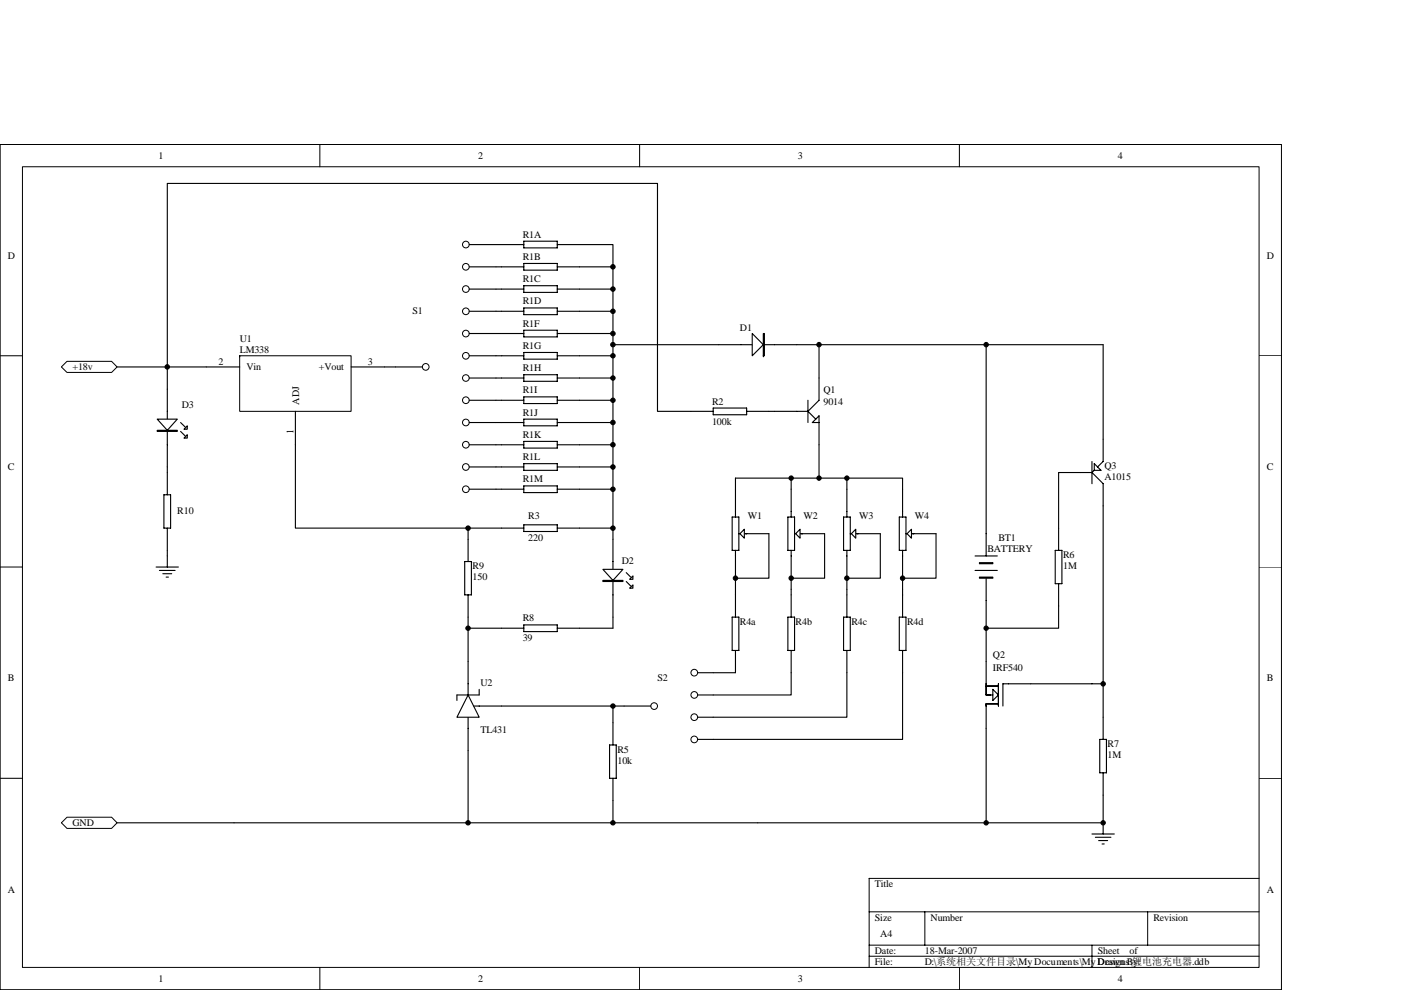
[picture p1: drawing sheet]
<svg xmlns="http://www.w3.org/2000/svg" width="297mm" height="210mm" viewBox="0 0 297 210" stroke-linecap="round" stroke-linejoin="round" font-family="sans-serif">
<g fill="none" stroke="#000" stroke-width=".21">
<path d="M0 30.6h271.7v179.3h-271.7zM4.8 35.4h262.2v169.8h-262.2zM67.8 30.6v4.8M135.6 30.6v4.8M203.4 30.6v4.8M0 75.5h4.8M267 75.5h4.7M0 120.3h4.8M267 120.3h4.7M0 165.1h4.8M267 165.1h4.7M184.3 193.4h82.7"/>
<path d="M196.1 193.4v7.1M243.3 193.4v7.1M267 186.3h-82.7v18.9M67.8 205.2v4.7M135.6 205.2v4.7M184.3 200.5h82.7M184.3 202.8h82.7M203.4 205.2v4.7M231.5 200.5v4.7"/>
</g>
<g fill="none" stroke="#000" stroke-width=".24">
<path d="M231.5 97.9v4.7M232 98.3l1.4 1.5h-1.4zM232 99.8l-.5 .4M233.9 93.2v4.7l-1.2 1.1M130 114.4v16.5M224.4 100.2h7.1M231.5 100.2l2.4 2.4v4.7M132.8 123.3l.9 1M132.8 121.5l.9 .9M209.1 140.3v7.1h1.4M209.1 145.5h2.6M210.5 146.2l1.2 1.2-1.2 1.2z"/>
<path d="M211.7 149.3h-2.6v5.2M211.7 145v4.8M218.5 145h-5.9v4.8"/>
</g>
<g fill="#fff" stroke="#000" stroke-width=".24">
<path d="M127.8 120.8h4.3l-2.1 2.3z"/>
<path d="M134.2 124.1v.7h-.7z"/>
<path d="M134.2 122.2v.7h-.7z"/>
<path d="M127.8 123.1h4.3v.2h-4.3z" fill-rule="evenodd"/>
</g>
<path d="M152.4 73.1h16.5" fill="none" stroke="#000" stroke-width=".24"/>
<g fill="#fff" stroke="#000" stroke-width=".24">
<path d="M159.5 70.7l2.3 2.4-2.3 2.4z"/>
<path d="M161.8 70.7v4.8h.3v-4.8z" fill-rule="evenodd"/>
</g>
<path d="M50.8 75.5h23.6v11.7h-23.6z" fill-rule="evenodd" fill="#fff" stroke="#000" stroke-width=".21"/>
<path d="M43.7 77.8h7.1M74.4 77.8h7.1M62.6 87.2v7.1M96.9 147.4h4.7M99.2 140.3v7.1M99.2 152.1v7.1" fill="none" stroke="#000" stroke-width=".24"/>
<path d="M99.2 147.4l2.4 4.7h-4.7z" fill="#fff" stroke="#000" stroke-width=".24"/>
<g fill="none" stroke="#000" stroke-width=".24">
<path d="M146.5 87.2h4.7M151.2 86.6h7.1v1.4h-7.1zM158.3 87.2h4.7M164.2 87.2h7.1M171.3 87.2l1.6 1.7M171.3 84.9v4.7M173.6 80.2v4.7l-2.3 2.3M173.6 89.6h-1.4l1.4-1.4v6.1M98.5 119.1h1.4v7.1h-1.4zM99.2 114.4v4.7M106.3 112h4.8M111.1 111.3h7v1.4h-7z"/>
<path d="M118.1 112h4.8M155.2 109.7h1.5v7h-1.5zM155.9 103.8v5.9M155.9 116.7v5.9M156.7 113.2h6.3M223.7 116.7h1.4v7.1h-1.4zM224.4 112v4.7M99.2 126.2v4.7M106.3 133.2h4.8M111.1 132.5h7v1.5h-7zM118.1 133.2h4.8M155.2 130.9h1.5v7.1h-1.5z"/>
<path d="M155.9 126.2v4.7M155.9 138v4.7M224.4 123.8v4.7M96.9 147.4v1.2M100.4 149.8h5.9M101.6 146.2v1.2M129.2 158h1.5v7.1h-1.5zM130 153.3v4.7M233.2 156.8h1.4v7.1h-1.4zM233.9 152.1v4.7M130 165.1v4.7M233.9 163.9v4.7"/>
</g>
<path d="M157.8 112.2v2l-.9-1z" fill="#fff" stroke="#000" stroke-width=".24"/>
<path d="M168.9 73.1h65M173.6 73.1v7.1M167 109.7h1.5v7h-1.5zM167.7 103.8v5.9M167.7 116.7v5.9M168.5 113.2h6.3" fill="none" stroke="#000" stroke-width=".24"/>
<path d="M169.6 112.2v2l-.9-1z" fill="#fff" stroke="#000" stroke-width=".24"/>
<path d="M178.9 109.7h1.4v7h-1.4zM179.6 103.8v5.9M179.6 116.7v5.9M180.3 113.2h6.3" fill="none" stroke="#000" stroke-width=".24"/>
<path d="M181.4 112.2v2l-.9-1z" fill="#fff" stroke="#000" stroke-width=".24"/>
<path d="M190.7 109.7h1.4v7h-1.4zM191.4 103.8v5.9M191.4 116.7v5.9M192.1 113.2h6.4" fill="none" stroke="#000" stroke-width=".24"/>
<path d="M193.2 112.2v2l-.9-1z" fill="#fff" stroke="#000" stroke-width=".24"/>
<g fill="none" stroke="#000" stroke-width=".24">
<path d="M209.1 73.1v44.8M155.9 103.8v-2.4h35.5v2.4M163 113.2v9.4h-7.1M167.7 101.4v2.4M174.8 113.2v9.4h-7.1v2.4M179.6 101.4v2.4M186.6 113.2v9.4h-7v2.4M198.5 113.2v9.4h-7.1v2.4M206.7 117.9h4.8M206.7 121h4.8M209.1 122.6v17.7M132.3 149.8h5.7"/>
<path d="M147.9 156.8h3.3M147.9 147.4h3.3M147.9 142.7h3.3M147.9 152.1h3.3M160.7 174.5h73.2"/>
</g>
<g fill="none" stroke="#000" stroke-width=".21">
<circle cx="138.7" cy="149.8" r=".71"/>
<circle cx="147.2" cy="147.4" r=".71"/>
<circle cx="147.2" cy="152.1" r=".71"/>
<circle cx="147.2" cy="142.7" r=".71"/>
<circle cx="147.2" cy="156.8" r=".71"/>
</g>
<g fill="#fff" stroke="#000" stroke-width=".24">
<path d="M207.7 119.3h2.8v.3h-2.8z" fill-rule="evenodd"/>
<path d="M207.7 122.4h2.8v.2h-2.8z" fill-rule="evenodd"/>
</g>
<g fill="none" stroke="#000" stroke-width=".24">
<path d="M99.5 56.6h11.6M99.5 51.9h11.6M111.1 51.2h7v1.4h-7zM111.1 55.9h7v1.4h-7zM118.1 51.9h11.9v51.9h-11.9M118.1 56.6h11.9M24.8 77.8h18.9M35.5 77.8v-38.9h103.9v48.3h7.1M81.5 77.8h8.1M99.5 66h11.6M99.5 61.3h11.6M99.5 70.7h11.6"/>
<path d="M99.5 75.5h11.6M111.1 60.6h7v1.4h-7zM111.1 65.3h7v1.4h-7zM111.1 70h7v1.5h-7zM111.1 74.8h7v1.4h-7zM111.1 79.5h7v1.4h-7zM118.1 66h11.9M118.1 61.3h11.9M118.1 70.7h11.9M118.1 75.5h11.9M130 73.1h22.4M233.9 73.1v20.1"/>
<path d="M62.6 94.3v17.7h36.6M99.5 89.6h11.6M99.5 94.3h11.6M99.5 99h11.6M99.5 80.2h11.6M99.5 84.9h11.6M111.1 84.2h7v1.4h-7zM111.1 88.9h7v1.4h-7zM111.1 93.6h7v1.4h-7zM111.1 98.3h7v1.5h-7zM118.1 89.6h11.9M118.1 94.3h11.9"/>
<path d="M118.1 99h11.9M118.1 80.2h11.9M118.1 84.9h11.9M163 87.2h1.2M173.6 94.3v7.1M99.5 103.8h11.6M106.3 112h-7.1v2.4M111.1 103.1h7v1.4h-7zM122.9 112h7.1M130 103.8v10.6M224.4 100.2v11.8M233.9 107.3v37.7h-15.4"/>
<path d="M99.2 130.9v2.3h7.1M99.2 133.2v7.1M130 130.9v2.3h-7.1M155.9 122.6v3.6M167 130.9h1.5v7.1h-1.5zM167.7 138v9.4h-16.5M167.7 125v5.9M178.9 130.9h1.4v7.1h-1.4zM179.6 138v14.1h-28.4M179.6 125v5.9M190.7 130.9h1.4v7.1h-1.4zM191.4 138v18.8h-40.2"/>
<path d="M191.4 125v5.9M224.4 128.5v4.7h-15.3M99.2 159.2v15.3M106.3 149.8h26M130 149.8v3.5M151.2 142.7h4.7M209.1 154.5v20M233.9 145v7.1M24.8 174.5h135.9M130 169.8v4.7M233.9 168.6v5.9"/>
</g>
<g fill="#000" stroke="#000" stroke-width=".21">
<circle cx="130" cy="56.6" r=".48"/>
<circle cx="130" cy="70.7" r=".48"/>
<circle cx="130" cy="73.1" r=".48"/>
<circle cx="130" cy="61.3" r=".48"/>
<circle cx="130" cy="66" r=".48"/>
<circle cx="130" cy="75.5" r=".47"/>
<circle cx="173.6" cy="73.1" r=".47"/>
<circle cx="209.1" cy="73.1" r=".47"/>
<circle cx="130" cy="89.6" r=".48"/>
<circle cx="130" cy="94.3" r=".48"/>
<circle cx="130" cy="99" r=".48"/>
<circle cx="130" cy="84.9" r=".47"/>
<circle cx="130" cy="80.2" r=".47"/>
<circle cx="99.2" cy="112" r=".48"/>
<circle cx="130" cy="103.8" r=".48"/>
<circle cx="130" cy="112" r=".48"/>
<circle cx="167.7" cy="101.4" r=".46"/>
<circle cx="173.6" cy="101.4" r=".46"/>
<circle cx="179.6" cy="101.4" r=".46"/>
<circle cx="99.2" cy="133.2" r=".47"/>
<circle cx="155.9" cy="122.6" r=".47"/>
<circle cx="167.7" cy="122.6" r=".47"/>
<circle cx="179.5" cy="122.6" r=".47"/>
<circle cx="191.4" cy="122.6" r=".47"/>
<circle cx="209.1" cy="133.2" r=".46"/>
<circle cx="130" cy="149.8" r=".47"/>
<circle cx="233.9" cy="145" r=".47"/>
<circle cx="99.2" cy="174.5" r=".47"/>
<circle cx="130" cy="174.5" r=".47"/>
<circle cx="209.1" cy="174.5" r=".46"/>
</g>
<g fill="none" stroke="#000" stroke-width=".21">
<circle cx="98.8" cy="56.6" r=".71"/>
<circle cx="98.8" cy="51.9" r=".71"/>
<circle cx="90.3" cy="77.8" r=".71"/>
<circle cx="98.8" cy="61.3" r=".71"/>
<circle cx="98.8" cy="70.7" r=".71"/>
<circle cx="98.8" cy="75.5" r=".71"/>
<circle cx="98.8" cy="66" r=".71"/>
<circle cx="98.8" cy="84.9" r=".71"/>
<circle cx="98.8" cy="94.3" r=".71"/>
<circle cx="98.8" cy="89.6" r=".71"/>
<circle cx="98.8" cy="99" r=".71"/>
<circle cx="98.8" cy="80.2" r=".7"/>
<circle cx="98.8" cy="103.8" r=".71"/>
</g>
<g fill="#fff" stroke="#000" stroke-width=".21">
<path d="M14.2 76.6h9.5l1.1 1.2-1.1 1.2h-9.5l-1.2-1.2z" fill-rule="evenodd"/>
<path d="M14.2 173.3h9.5l1.1 1.2-1.1 1.2h-9.5l-1.2-1.2z" fill-rule="evenodd"/>
</g>
<path d="M35.5 82.5v16.5M38.3 91.5l.9 .9M38.3 89.6l.9 1M231.5 176.9h4.8M232.2 177.6h3.3M232.9 178.3h1.9M233.7 179h.4M233.9 174.5v2.4" fill="none" stroke="#000" stroke-width=".24"/>
<circle cx="233.9" cy="174.5" r=".46" fill="#000" stroke="#000" stroke-width=".21"/>
<g fill="#fff" stroke="#000" stroke-width=".24">
<path d="M33.3 88.9h4.3l-2.1 2.4z"/>
<path d="M39.7 92.2v.7h-.7z"/>
<path d="M39.7 90.3v.7h-.7z"/>
<path d="M33.3 91.3h4.3v.2h-4.3z" fill-rule="evenodd"/>
</g>
<path d="M35.5 77.8v4.7M35.5 99v5.9M34.8 104.9h1.4v7.1h-1.4zM35.5 112v8.3M33.1 120.3h4.7M33.8 121h3.3M34.5 121.7h1.9M35.2 122.4h.5" fill="none" stroke="#000" stroke-width=".24"/>
<circle cx="35.5" cy="77.8" r=".48" fill="#000" stroke="#000" stroke-width=".21"/>
<g font-size="2.1">
<text x="33.6" y="33.7">1</text>
<text x="101.4" y="33.7">2</text>
<text x="169.2" y="33.7">3</text>
<text x="237" y="33.7">4</text>
<text x="110.8" y="50.4">R1A</text>
<text x="1.7" y="54.9">D</text>
<text x="110.8" y="55.1">R1B</text>
<text x="110.8" y="59.9">R1C</text>
<text x="268.6" y="54.9">D</text>
<text x="110.8" y="64.6">R1D</text>
<text x="87.4" y="66.7">S1</text>
<text x="110.8" y="69.3">R1F</text>
<text x="156.9" y="70.2">D1</text>
<text x="46.3" y="77.3">2</text>
<text x="50.8" y="72.6">U1</text>
<text x="50.8" y="75">LM338</text>
<text x="78" y="77.3">3</text>
<text x="110.8" y="74">R1G</text>
<text x="15.4" y="78.5">+18v</text>
<text x="52.2" y="78.5">Vin</text>
<text x="67.6" y="78.5">+Vout</text>
<text x="110.8" y="78.7">R1H</text>
<text x="110.8" y="83.4">R1I</text>
<text x="174.6" y="83.4">Q1</text>
<text x="38.5" y="86.5">D3</text>
<text x="63.4" y="85.9" transform="rotate(-90 63.4 85.9)">ADJ</text>
<text x="110.8" y="88.2">R1J</text>
<text x="151" y="85.8">R2</text>
<text x="174.6" y="85.8">9014</text>
<text x="62.2" y="92" transform="rotate(-90 62.2 92)">1</text>
<text x="110.8" y="92.9">R1K</text>
<text x="151" y="90">100k</text>
<text x="1.7" y="99.7">C</text>
<text x="110.8" y="97.6">R1L</text>
<text x="234.1" y="99.5">Q3</text>
<text x="234.1" y="101.9">A1015</text>
<text x="268.6" y="99.7">C</text>
<text x="110.8" y="102.3">R1M</text>
<text x="37.6" y="108.9">R10</text>
<text x="112" y="110.1">R3</text>
<text x="158.5" y="110.1">W1</text>
<text x="170.3" y="110.1">W2</text>
<text x="182.2" y="110.1">W3</text>
<text x="194" y="110.1">W4</text>
<text x="112" y="114.8">220</text>
<text x="131.8" y="119.5">D2</text>
<text x="209.3" y="117.2">BATTERY</text>
<text x="211.7" y="114.8">BT1</text>
<text x="225.4" y="118.4">R6</text>
<text x="100.2" y="120.7">R9</text>
<text x="100.2" y="123.1">150</text>
<text x="225.4" y="120.7">1M</text>
<text x="110.8" y="131.8">R8</text>
<text x="110.8" y="136">39</text>
<text x="156.9" y="132.5">R4a</text>
<text x="168.7" y="132.5">R4b</text>
<text x="180.5" y="132.5">R4c</text>
<text x="192.3" y="132.5">R4d</text>
<text x="210.5" y="139.6">Q2</text>
<text x="210.5" y="142.4">IRF540</text>
<text x="1.7" y="144.5">B</text>
<text x="101.9" y="145.5">U2</text>
<text x="139.4" y="144.5">S2</text>
<text x="268.6" y="144.5">B</text>
<text x="101.9" y="155.4">TL431</text>
<text x="130.9" y="159.6">R5</text>
<text x="130.9" y="162">10k</text>
<text x="234.8" y="158.5">R7</text>
<text x="234.8" y="160.8">1M</text>
<text x="15.4" y="175.2">GND</text>
<text x="1.7" y="189.3">A</text>
<text x="185.5" y="188.2">Title</text>
<text x="268.6" y="189.3">A</text>
<text x="185.5" y="195.2">Size</text>
<text x="197.3" y="195.2">Number</text>
<text x="244.5" y="195.2">Revision</text>
<text x="185.5" y="202.3">Date:</text>
<text x="186.6" y="198.8">A4</text>
<text x="196.1" y="202.3">18-Mar-2007</text>
<text x="232.7" y="202.3">Sheet</text>
<text x="239.5" y="202.3">of</text>
<text x="33.6" y="208.2">1</text>
<text x="101.4" y="208.2">2</text>
<text x="169.2" y="208.2">3</text>
<text x="185.5" y="204.7">File:</text>
<text x="196.1" y="204.7">D:\系统相关文件目录\My Documents\My Designs\锂电池充电器.ddb</text>
<text x="232.7" y="204.7">Drawn By:</text>
<text x="237" y="208.2">4</text>
</g>
</svg>
